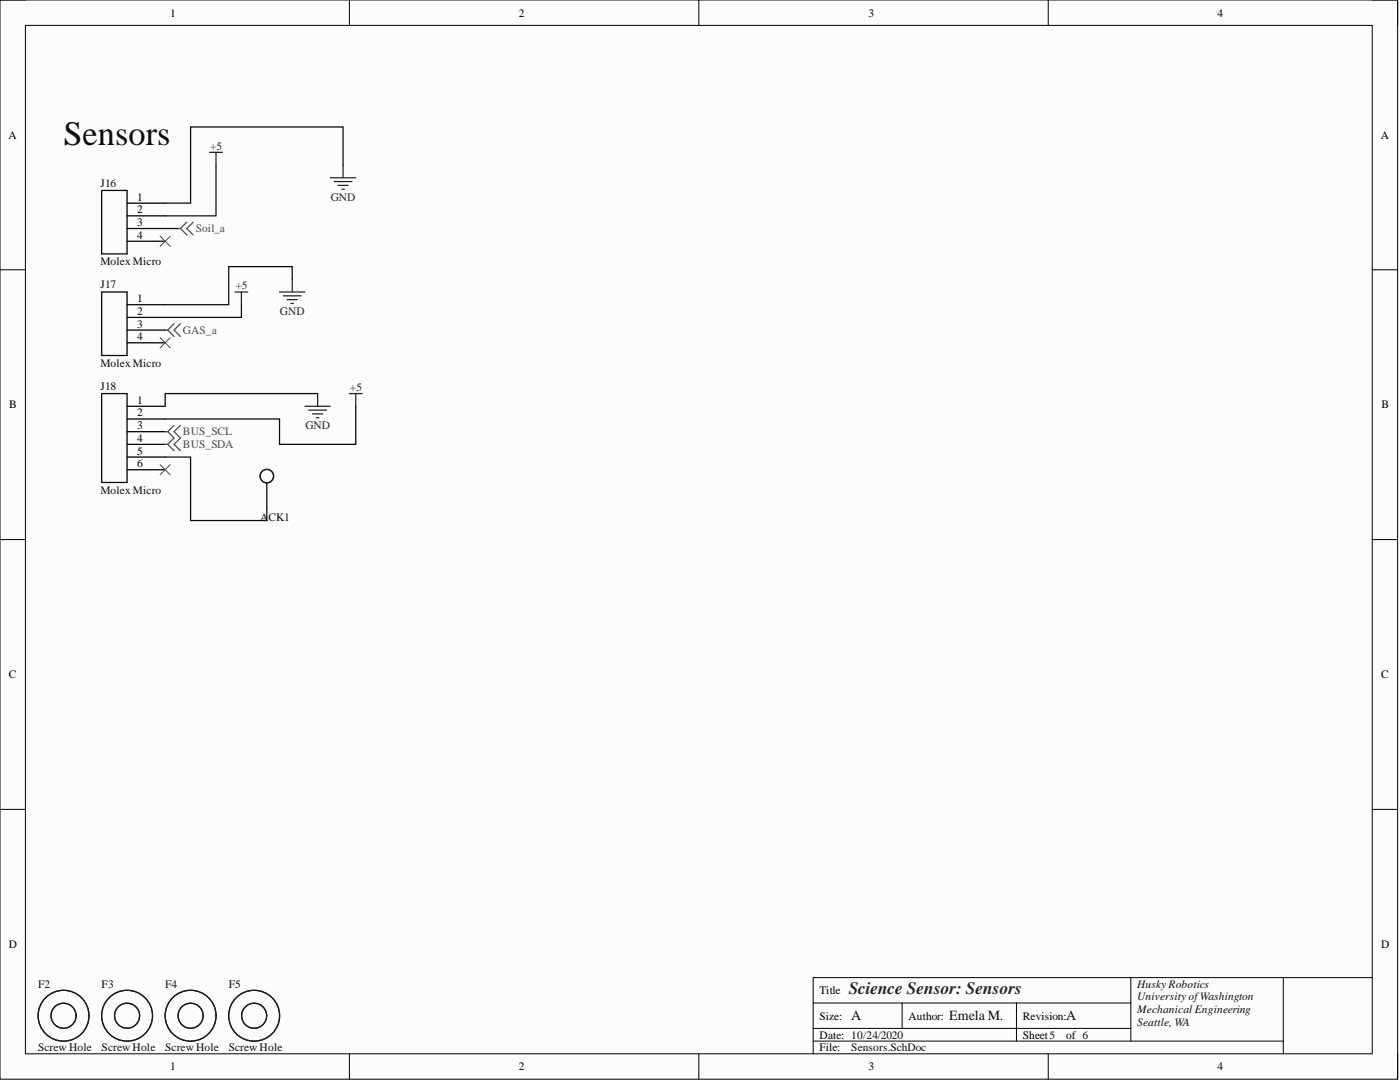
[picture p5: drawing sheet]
<svg xmlns="http://www.w3.org/2000/svg" width="279mm" height="216mm" viewBox="0 0 279 216" stroke-linecap="round" stroke-linejoin="round" font-family="sans-serif">
<path d="M0 0h278.9v215.3h-278.9z" fill-rule="evenodd" fill="#fcfcfc"/>
<path d="M0 0h278.9v215.3h-278.9z" fill="none" stroke="#000" stroke-width=".2"/>
<path d="M5.1 5.1h268.8v205.2h-268.8z" fill-rule="evenodd" fill="#fcfcfc"/>
<g fill="none" stroke="#000" stroke-width=".2">
<path d="M0 0h5.1M5.1 5.1h268.8v205.2h-268.8zM69.7 0v5.1M139.5 0v5.1M209.2 0v5.1M273.9 0h5v5.1M0 53.8h5.1M273.9 53.8h5M0 107.7h5.1M273.9 107.7h5M0 161.5h5.1M273.9 161.5h5"/>
<path d="M225.7 195.1v12.6M256.1 195.1v15.2M273.9 195.1h-111.6v15.2M69.7 210.3v5M139.5 210.3v5M162.3 200.1h63.4M162.3 207.7h93.8M162.3 205.2h63.4M180 200.1v5.1M202.9 200.1v7.6M209.2 210.3v5M278.9 210.3v5"/>
</g>
<g fill="none" stroke="#000" stroke-width=".25">
<path d="M20.3 38h5.1v12.7h-5.1zM20.3 58.3h5.1v12.6h-5.1zM25.4 40.5h7.6M25.4 43.1h7.6M25.4 45.6h7.6M25.4 48.1h7.6M20.3 78.5h5.1v17.8h-5.1zM25.4 60.8h7.6M25.4 63.3h7.6M25.4 65.9h7.6M25.4 68.4h7.6M25.4 81.1h7.6"/>
<path d="M25.4 83.6h7.6M25.4 86.1h7.6M25.4 88.7h7.6M25.4 91.2h7.6M25.4 93.7h7.6M53.3 96.3v5"/>
</g>
<g fill="none" stroke="#1c1c1c" stroke-width=".25">
<circle cx="53.3" cy="95" r="1.34"/>
<circle cx="12.7" cy="202.7" r="5.1"/>
<circle cx="12.7" cy="202.7" r="2.5"/>
<circle cx="25.4" cy="202.7" r="5.1"/>
<circle cx="25.4" cy="202.7" r="2.5"/>
<circle cx="38" cy="202.7" r="5.1"/>
<circle cx="38" cy="202.7" r="2.5"/>
<circle cx="50.7" cy="202.7" r="5.1"/>
<circle cx="50.7" cy="202.7" r="2.5"/>
</g>
<g fill="none" stroke="#4c4c4c" stroke-width=".25">
<path d="M35.5 45.6h.5M36 45.6l1.3 1.3M37.3 44.3l-1.3 1.3M38.5 44.3l-1.2 1.3 1.2 1.3M33 65.9h.5M33.5 65.9l1.2 1.2M34.7 64.6l-1.2 1.3M36 64.6l-1.3 1.3 1.3 1.2M33 86.1h.5M33 88.7h.5M33.5 86.1l1.2 1.3-1.2 1.3M33.5 88.7l1.2 1.2"/>
<path d="M34.7 84.9l-1.2 1.2M36 84.9l-1.3 1.2 1.3 1.3-1.3 1.3 1.3 1.2"/>
</g>
<g fill="none" stroke="#262626" stroke-width=".25">
<path d="M41.8 30.4h2.6M43.1 30.4v2.5M65.9 35.5h5.1M66.7 36.2h3.5M67.5 37h2M68.2 37.7h.5M68.5 32.9v2.6M46.9 58.3h2.5M48.2 58.3v2.5M55.8 58.3h5.1M56.5 59h3.6M57.3 59.8h2"/>
<path d="M58.3 55.7v2.6M58.1 60.5h.5M63.4 78.5v2.6M69.7 78.5h2.6M71 78.5v2.6M60.9 81.1h5M61.6 81.8h3.6M62.4 82.6h2M63.1 83.3h.5"/>
</g>
<path d="M32 47.1l2 2M34 47.1l-2 2M32 67.4l2 2M34 67.4l-2 2M32 92.7l2 2M34 92.7l-2 2" fill="none" stroke="#4c4c4c" stroke-width=".2"/>
<path d="M43.1 32.9v10.2h-10.1M68.5 32.9v-7.6h-30.5v15.2h-5M33 45.6h2.5M58.3 55.7v-2.5h-12.7v7.6h-12.6M48.2 60.8v2.5h-15.2M63.4 78.5h-30.4v2.6M33 91.2h5v12.7h15.3v-2.6M71 81.1v7.6h-15.2v-5.1h-22.8" fill="none" stroke="#0e0e0e" stroke-width=".25"/>
<text font-size="6.8" fill="#0e0e0e" x="12.7" y="28.9">Sensors</text>
<text font-size="3.5" fill="#262626" x="169.4" y="198.4">Science Sensor: Sensors</text>
<g font-size="2.8" fill="#0e0e0e">
<text x="169.9" y="203.6">A</text>
<text x="189.4" y="203.6">Emela M.</text>
<text x="212.7" y="203.6">A</text>
</g>
<g font-size="2.3">
<text x="34" y="3.3">1</text>
<text x="103.5" y="3.3">2</text>
<text x="173.4" y="3.3">3</text>
<text x="243" y="3.3">4</text>
<text x="1.7" y="27.7">A</text>
<text x="275.5" y="27.7">A</text>
<text x="27.4" y="40">1</text>
<text x="27.4" y="42.6">2</text>
<text x="27.4" y="45.1">3</text>
<text x="27.4" y="47.6">4</text>
<text x="27.4" y="60.3">1</text>
<text x="27.4" y="62.8">2</text>
<text x="27.4" y="65.4">3</text>
<text x="27.4" y="67.9">4</text>
<text x="1.9" y="81.5">B</text>
<text x="27.4" y="80.6">1</text>
<text x="27.4" y="83.1">2</text>
<text x="275.7" y="81.5">B</text>
<text x="27.4" y="85.6">3</text>
<text x="27.4" y="88.2">4</text>
<text x="27.4" y="90.7">5</text>
<text x="27.4" y="93.2">6</text>
<text x="1.8" y="135.4">C</text>
<text x="275.6" y="135.4">C</text>
<text x="1.8" y="189.2">D</text>
<text x="275.6" y="189.2">D</text>
<text x="163.6" y="198.4">Title</text>
<text x="163.6" y="203.4">Size:</text>
<text x="181.3" y="203.4">Author:</text>
<text x="204.1" y="203.4">Revision:</text>
<text x="163.6" y="207.2">Date: 10/24/2020</text>
<text x="163.6" y="209.8">File:</text>
<text x="204.1" y="207.2">Sheet5</text>
<text x="212.7" y="207.2">of 6</text>
<text x="34" y="213.6">1</text>
<text x="103.5" y="213.6">2</text>
<text x="173.4" y="213.6">3</text>
<text x="243" y="213.6">4</text>
</g>
<g font-size="2.3" fill="#262626">
<text x="41.9" y="29.9">+5</text>
<text x="66" y="40">GND</text>
<text x="47" y="57.8">+5</text>
<text x="55.9" y="62.8">GND</text>
<text x="69.8" y="78">+5</text>
<text x="60.9" y="85.6">GND</text>
</g>
<g font-size="2.3" fill="#0e0e0e">
<text x="20" y="37.2">J16</text>
<text x="20" y="52.9">Molex Micro</text>
<text x="20" y="57.5">J17</text>
<text x="20" y="73.2">Molex Micro</text>
<text x="20" y="77.8">J18</text>
<text x="20" y="98.5">Molex Micro</text>
<text x="51.9" y="103.9">ACK1</text>
<text x="7.6" y="197.1">F2</text>
<text x="20.3" y="197.1">F3</text>
<text x="33" y="197.1">F4</text>
<text x="45.6" y="197.1">F5</text>
<text x="226.9" y="197.1">Husky Robotics</text>
<text x="226.9" y="199.6">UniversityofWashington</text>
<text x="226.9" y="202.2">Mechanical Engineering</text>
<text x="7.6" y="209.8">Screw Hole</text>
<text x="20.3" y="209.8">Screw Hole</text>
<text x="33" y="209.8">Screw Hole</text>
<text x="45.6" y="209.8">Screw Hole</text>
<text x="169.9" y="209.8">Sensors.SchDoc</text>
<text x="226.9" y="204.7">Seattle, WA</text>
</g>
<g font-size="2.3" fill="#4c4c4c">
<text x="39.1" y="46.4">Soil_a</text>
<text x="36.5" y="66.6">GAS_a</text>
<text x="36.5" y="86.9">BUS_SCL</text>
<text x="36.5" y="89.4">BUS_SDA</text>
</g>
</svg>
